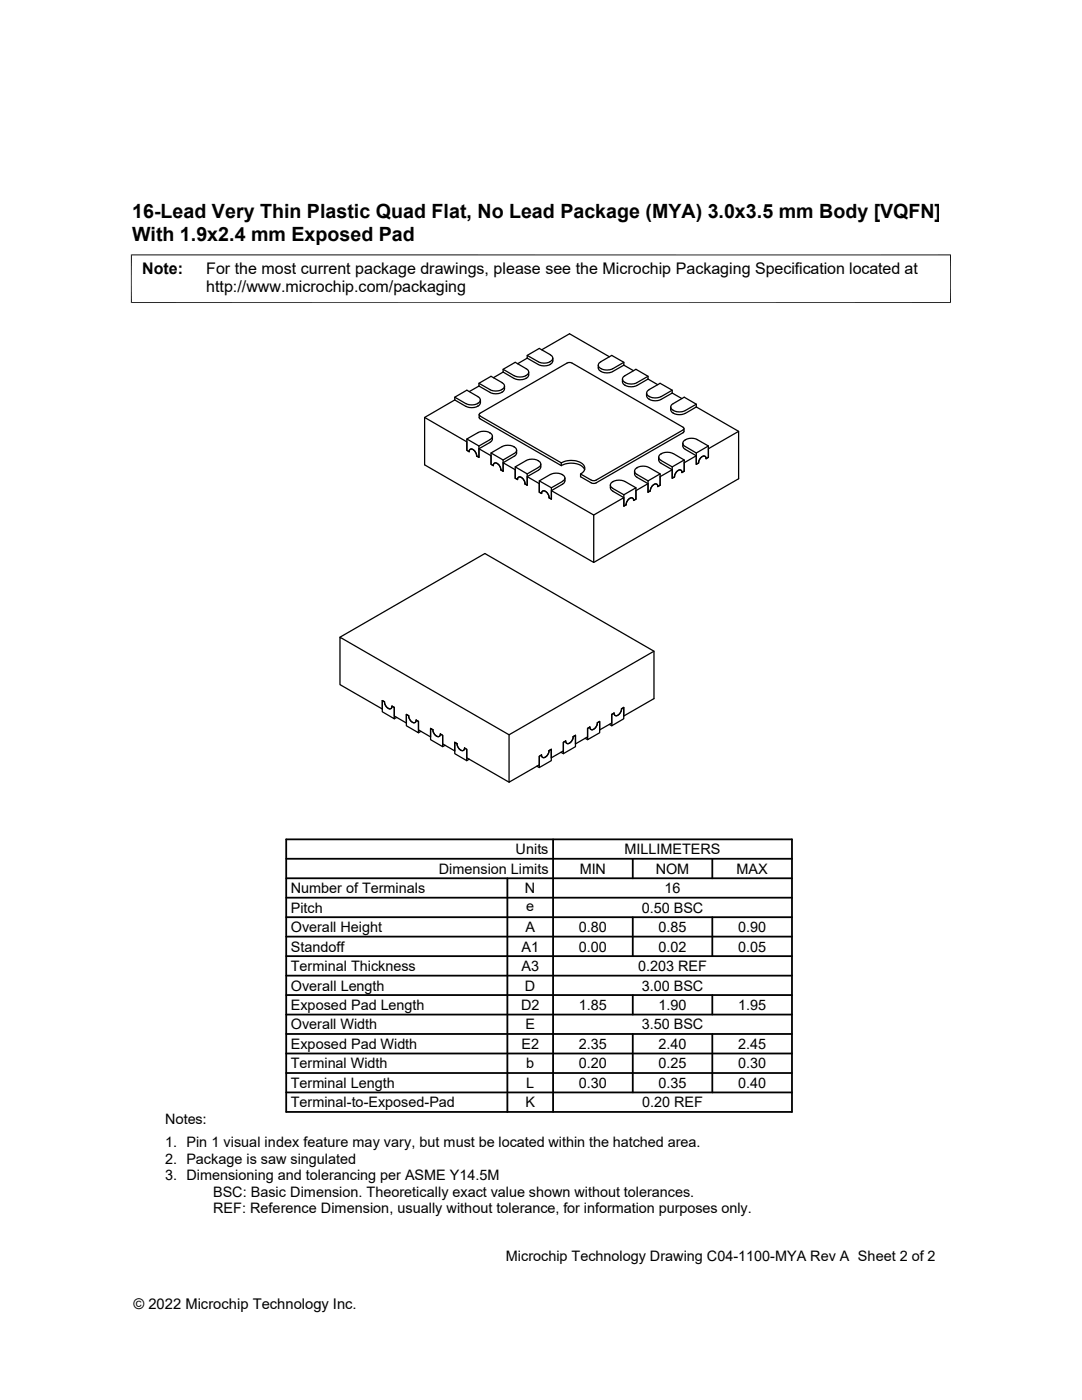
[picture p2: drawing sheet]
<svg xmlns="http://www.w3.org/2000/svg" width="216mm" height="279mm" viewBox="0 0 216 279" stroke-linecap="round" stroke-linejoin="round" font-family="sans-serif">
<g fill="none" stroke="#000" stroke-width=".25">
<path d="M90.7 79.8l2.3 1.3a1.94 1.94 0 0 0 2.8-.7M90.7 79.3l2.3 1.2a2.56 2.56 0 0 0 2.4 0M90.7 79.8v-.5l2.5-1.4 2.2 1.3a.69 .69 0 0 1 .4 .6 .69 .69 0 0 1-.4 .7M90.7 79.8l-6 3.5v9.5l33.8 19.4v-9.4l-8.5-4.9M95.6 76.5l2.2 1.3a2.51 2.51 0 0 0 2.3 0M95.6 77l2.2 1.3a2.51 2.51 0 0 0 2.3 0M95.6 77l-2 1.1M95.9 79.8v.6M100.2 76.4a.69 .69 0 0 1 .5 .6 .69 .69 0 0 1-.5 .7M100.2 76.4l-2.2-1.3-2.4 1.4v.5M100.2 78.3h-.1M100.2 77.7l-.1 .1"/>
<path d="M100.4 73.7l2.2 1.3a1.95 1.95 0 0 0 2.9-.7l-.3-.6-2.4-1.4-2.4 1.4v.6M100.4 74.3l-1.9 1.1M100.7 77l-.1 .8-.4 .5M105.2 71.5l2.2 1.2M105.2 70.9l2.2 1.3M105.2 71.5l-1.9 1.1M105.5 74.3v.5a1.27 1.27 0 0 1-1.2 1l-1.5-.2-2.4-1.3M108.1 69.8l5.5-3.2 8 4.6M109.8 70.8a.69 .69 0 0 1 .5 .7 .69 .69 0 0 1-.5 .6M109.8 72.7a2.51 2.51 0 0 1-2.4 0M109.8 72.2a2.51 2.51 0 0 1-2.4 0M109.8 70.8l-2.2-1.3-2.4 1.4v.6"/>
<path d="M110.3 72l-.1 .4-.4 .3M110.3 71.5v.5M119.4 72.9v.8l.5 .4M119.9 72.2l2.2-1.3 2.4 1.4v.6M119.9 72.2a.76 .76 0 0 0-.5 .9 .76 .76 0 0 0 .8 .6l.9 .2 1-.2 2.4-1.4M124.2 75.6l.1 .8 .4 .5M124.5 72.9l-2.2 1.2a2.56 2.56 0 0 1-2.4 0M124.5 72.9l1.9 1.1M124.7 76.9h.1M124.7 76.3l.1 .1M124.7 75l2.2-1.3 2.4 1.4v.5M124.7 75a.69 .69 0 0 0-.5 .6 .69 .69 0 0 0 .5 .7"/>
<path d="M129 78.4v.6M129.3 75.6l1.9 1.2M129.3 75.6l-2.2 1.3a2.51 2.51 0 0 1-2.3 0M129.3 75.1l-2.2 1.3a2.51 2.51 0 0 1-2.3 0M134.1 78.4l2 1.1M134.1 78.4l-2.2 1.3a1.92 1.92 0 0 1-2.9-.7M134.1 77.9l-2.2 1.2a1.94 1.94 0 0 1-2.9-.7l.2-.4 .3-.2 2.2-1.3 2.4 1.4v.5M84.7 83.3l8.5 4.9v1.7l.4 .2-.4-.2v-2.3l2.4 1.4v2.3l-.5-.3 .5 .3v-1.7l2.2-1.3M93.2 87.6l2.2-1.3a1.92 1.92 0 0 1 2.9 .8l-.2 .4-.3 .2M93.6 90.1a.53 .53 0 0 1 .4-.5 .53 .53 0 0 1 .7 .3l.3 .5 .1 .6M95.6 89.6l2.4 1.4v1.7l.4 .2M95.6 82.7v.6l.2 .3 16.2 9.3"/>
<path d="M95.8 83l16.2 9.4M95.8 83a.29 .29 0 0 1-.2-.3 .29 .29 0 0 1 .2-.2l17.4-10 .6-.2 22.5 13a.29 .29 0 0 1 .2 .2 .29 .29 0 0 1-.2 .3l-17.4 10M97.8 87.7l-2.2 1.3M98.3 87.1l-.1 .7-.4 .5M98.4 92.9a.53 .53 0 0 1 .5-.5 .53 .53 0 0 1 .6 .3l.3 .5 .1 .6M100.2 89.1a2.51 2.51 0 0 1 2.3 0M100.2 89.1l-2.2 1.3M100.4 92.4l2.4 1.3v1.7l.5 .3-.5-.3v-2.2l2.4 1.4v2.2l-.4-.2M102.5 89.1a.73 .73 0 0 1 .6 .7 .73 .73 0 0 1-.5 .7l-2.2 1.3M103.1 89.9v.6l-.2 .4-2.5 1.5v1.6l-.5-.2 .5 .2v-2.2l-2.4-1.4v2.3l.4 .2M103.3 95.7a.53 .53 0 0 1 .4-.5 .53 .53 0 0 1 .6 .3l.3 .5 .2 .6M105.2 95.1l2.4 1.4v1.7l.5 .3-.5-.3v-2.2l2.4 1.3v2.3l-.4-.2 .4 .2v-1.7l2.4-1.4 .3-.5"/>
<path d="M107.3 91.9a2.51 2.51 0 0 0-2.3 0l-2.2 1.3M107.3 91.9h.1M107.4 92a.69 .69 0 0 1 .5 .6 .69 .69 0 0 1-.5 .7l-2.2 1.3M107.6 96l2.3-1.3a1.94 1.94 0 0 1 2.8 .7l-.3 .5-2.4 1.4M107.9 92.6v.7l-.2 .3-2.5 1.5v1.7l-.4-.2M108.1 98.5a.53 .53 0 0 1 .4-.6 .53 .53 0 0 1 .6 .4l.4 .5 .1 .5M112 92.4v.5M112 92.9a3.7 3.7 0 0 1 4.6 .6v.2M112 92.4a3.9 3.9 0 0 1 4.5 .5 1.15 1.15 0 0 1-.7 1.7M112.7 95.4v.6M119 95.8l-.9 .1-2.3-1.3v.5l2.2 1.3 .3 .1 .7-.1M124.5 99.3l-6 3.5"/>
<path d="M126.4 99.9a.53 .53 0 0 0-.4-.6 .53 .53 0 0 0-.6 .4l-.3 .5-.2 .5M126.6 94v.7l.2 .3 2.5 1.5v1.7l.5-.2M126.9 97.3l-2.2-1.2a1.97 1.97 0 0 0-2.9 .7l.3 .5 2.4 1.4M127.1 93.3a2.51 2.51 0 0 1 2.4 0l2.2 1.3M127.1 93.4a.69 .69 0 0 0-.5 .6 .69 .69 0 0 0 .5 .7l2.2 1.3M129.3 96.5l-2.4 1.4v1.7l-.5 .3 .5-.3v-2.3l-2.4 1.4v2.3l.4-.2-.4 .2v-1.7l-2.5-1.5-.2-.3v-.7M131.3 97.1a.53 .53 0 0 0-.5-.6 .53 .53 0 0 0-.6 .4l-.3 .5-.1 .6M131.4 91.2l.1 .8 .4 .5M131.9 91.9l2.2 1.3M131.9 92.5l2.2 1.2v1.7l.5-.2M131.9 90.6a.69 .69 0 0 0-.5 .6 .69 .69 0 0 0 .5 .7M132 90.5l-.1 .1"/>
<path d="M132 90.5a2.51 2.51 0 0 1 2.3 0M133.8 81.2l.1 .8 .4 .4M134.1 93.7l-2.4 1.4v1.7l-.4 .3 .4-.3v-2.2l-2.4 1.4v2.2l.5-.2M134.3 90.5l2.2 1.3M134.3 82.4l.1 .1M134.3 81.9h.1M136.1 94.3a.53 .53 0 0 0-.4-.5 .53 .53 0 0 0-.7 .3l-.3 .5-.1 .6M136.2 88.5l.1 .7 .4 .5M136.5 85.5v.6l-.2 .3-17.4 10M138.9 81.2l-2.2 1.3a2.51 2.51 0 0 1-2.3 0M138.9 81.2l8.5 4.9v9.4l-28.9 16.7M138.9 80.7l-2.2 1.2a2.51 2.51 0 0 1-2.3 0"/>
<path d="M138.9 91l-2.4 1.4v1.6l-.4 .3 .4-.3v-2.2l-2.4 1.4v2.2l.5-.2M138.9 81.2v-.5l-2.4-1.4-2.2 1.3a.69 .69 0 0 0-.5 .6 .69 .69 0 0 0 .5 .7M140.9 91.5a.53 .53 0 0 0-.4-.5 .53 .53 0 0 0-.7 .3l-.3 .5-.1 .6M141.4 89l-2.3-1.3a1.95 1.95 0 0 0-2.9 .8l.4 .5 2.3 1.4M147.4 86.1l-6 3.5v1.7l-.5 .2 .5-.2v-2.3l-2.5 1.4v2.3l.5-.3-.5 .3v-1.7l-2.2-1.3M67.8 127.2l29-16.7 33.7 19.5v9.4l-6 3.5v-1.7l-.5 .3M130.5 130l-28.9 16.6v9.5l6-3.5v-1.7l.5-.2M76.7 140.1a1.22 1.22 0 0 0 1.3 1.3l.2-.5M76.7 140.1l-.4-.3v2.2l2.4 1.4v-2.2l-.5-.3M76.7 140.1l-.4-.3v1.7l-8.5-4.9v-9.4l33.8 19.4M78.2 140.9l.5 .3v1.7l2.4 1.4v-1.7l.4 .2-.4-.2v2.2l2.4 1.4v-2.2l-.4-.3M79.2 143.2l-.5 .2"/>
<path d="M81.6 142.9a1.22 1.22 0 0 0 1.2 1.3l.2-.5M83.1 143.7l.4 .3v1.7l2.4 1.4v-1.7l.5 .2-.5-.2v2.2l2.4 1.4v-2.3l-.4-.2 .4 .2v1.8l2.4 1.4v-1.8l.5 .3M84 145.9l-.5 .3M86.4 145.6a1.22 1.22 0 0 0 1.3 1.4l.2-.5M88.8 148.7l-.5 .3M91.2 148.4l-.5-.3v2.3l2.4 1.4v-2.3l-.4-.2 .4 .2v1.7l8.5 4.9M91.2 148.4a1.22 1.22 0 0 0 1.3 1.4l.2-.5M93.6 151.5l-.5 .3M107.1 152.9l.5 .3M109.5 149.8a1.22 1.22 0 0 1-1.2 1.4l-.2-.5M109.6 149.8l.4-.3v2.3l-2.4 1.4v-2.3l.5-.2M111.9 150.1l.5 .3"/>
<path d="M114.4 147a1.22 1.22 0 0 1-1.3 1.4l-.2-.5M114.4 147l.4-.3v2.3l-2.4 1.4v-2.3l.5-.2-.5 .2v1.8l-2.4 1.3v-1.7l-.4 .3M116.8 147.3l.4 .3M119.2 144.3a1.22 1.22 0 0 1-1.3 1.3l-.2-.5M121.6 144.6l.5 .2M122.5 142.3l-.4 .3v1.7l-2.4 1.4v-1.7l-.5 .2 .5-.2v2.2l-2.5 1.4v-2.2l.5-.3-.5 .3v1.7l-2.4 1.4v-1.8l-.4 .3M124 141.5a1.22 1.22 0 0 1-1.3 1.3l-.2-.5M124 141.5l.5-.3v2.2l-2.4 1.4v-2.2l.4-.3"/>
</g>
<path d="M26.1 50.9h163.7M26.2 50.8v9.7M189.7 50.8v9.7M26.1 60.4h163.7" fill="none" stroke="#000" stroke-width=".2"/>
<g fill="none" stroke="#000" stroke-width=".36">
<path d="M57.1 179.2h100.9M57.1 175.3h100.9M57.1 171.4h100.9M57.1 167.5h100.9v54.4h-100.9zM101.2 175.3v46.6M110.4 167.5v54.4M126.3 171.4v3.9M142.1 171.4v3.9M57.1 186.9h100.9M57.1 183h100.9M57.1 198.6h100.9M57.1 194.7h100.9"/>
<path d="M57.1 190.8h100.9M126.3 183v7.8M126.3 198.6v3.9M142.1 183v7.8M142.1 198.6v3.9M57.1 214.1h100.9M57.1 206.4h100.9M57.1 202.5h100.9M57.1 210.2h100.9M57.1 218h100.9M126.3 206.4v11.6M142.1 206.4v11.6"/>
</g>
<g font-size="3.9">
<text x="26.4" y="43.5">16-Lead Very Thin Plastic Quad Flat, No Lead Package (MYA) 3.0x3.5 mm Body [VQFN]</text>
<text x="26.4" y="48">With 1.9x2.4 mm Exposed Pad</text>
</g>
<g font-size="3.2">
<text x="28.4" y="54.6">Note:</text>
<text x="41.1" y="58.3">http://www.microchip.com/packaging</text>
<text x="41.1" y="54.6">For the most current package drawings, please see the Microchip Packaging Specification located at</text>
</g>
<g font-size="2.9">
<text x="102.9" y="170.5">Units</text>
<text x="124.6" y="170.5">MILLIMETERS</text>
<text x="58" y="178.2">Number of Terminals</text>
<text x="87.6" y="174.4">Dimension Limits</text>
<text x="104.8" y="178.2">N</text>
<text x="115.7" y="174.4">MIN</text>
<text x="130.8" y="174.4">NOM</text>
<text x="132.6" y="178.2">16</text>
<text x="147" y="174.4">MAX</text>
<text x="58" y="182.1">Pitch</text>
<text x="105" y="181.8">e</text>
<text x="128" y="182.1">0.50 BSC</text>
<text x="58" y="186">Overall Height</text>
<text x="58" y="189.9">Standoff</text>
<text x="104.1" y="189.9">A1</text>
<text x="104.8" y="186">A</text>
<text x="115.5" y="186">0.80</text>
<text x="115.5" y="189.9">0.00</text>
<text x="131.4" y="186">0.85</text>
<text x="131.4" y="189.9">0.02</text>
<text x="147.3" y="186">0.90</text>
<text x="147.3" y="189.9">0.05</text>
<text x="58" y="193.8">Terminal Thickness</text>
<text x="58" y="197.7">Overall Length</text>
<text x="104.1" y="193.8">A3</text>
<text x="104.8" y="197.7">D</text>
<text x="127.3" y="193.8">0.203 REF</text>
<text x="128" y="197.7">3.00 BSC</text>
<text x="58" y="201.6">Exposed Pad Length</text>
<text x="104" y="201.6">D2</text>
<text x="115.5" y="201.6">1.85</text>
<text x="131.4" y="201.6">1.90</text>
<text x="147.3" y="201.6">1.95</text>
<text x="58" y="205.4">Overall Width</text>
<text x="58" y="209.3">Exposed Pad Width</text>
<text x="104" y="209.3">E2</text>
<text x="104.8" y="205.4">E</text>
<text x="115.5" y="209.3">2.35</text>
<text x="128" y="205.4">3.50 BSC</text>
<text x="131.4" y="209.3">2.40</text>
<text x="147.3" y="209.3">2.45</text>
<text x="58" y="213.2">Terminal Width</text>
<text x="105" y="213.2">b</text>
<text x="115.5" y="213.2">0.20</text>
<text x="131.4" y="213.2">0.25</text>
<text x="147.3" y="213.2">0.30</text>
<text x="58" y="217.1">Terminal Length</text>
<text x="58" y="221">Terminal-to-Exposed-Pad</text>
<text x="104.8" y="221">K</text>
<text x="105" y="217.1">L</text>
<text x="115.5" y="217.1">0.30</text>
<text x="128.1" y="221">0.20 REF</text>
<text x="131.4" y="217.1">0.35</text>
<text x="147.3" y="217.1">0.40</text>
<text x="32.9" y="224.3">Notes:</text>
<text x="32.9" y="228.9">1. Pin 1 visual index feature may vary, but must be located within the hatched area.</text>
<text x="32.9" y="232.2">2. Package is saw singulated</text>
<text x="32.9" y="235.5">3. Dimensioning and tolerancing per ASME Y14.5M</text>
<text x="42.5" y="238.8">BSC: Basic Dimension. Theoretically exact value shown without tolerances.</text>
<text x="42.5" y="242.2">REF: Reference Dimension, usually without tolerance, for information purposes only.</text>
<text x="100.9" y="251.7">Microchip Technology Drawing C04-1100-MYA Rev A Sheet 2 of 2</text>
<text x="26.6" y="261.3">© 2022 Microchip Technology Inc.</text>
</g>
</svg>
